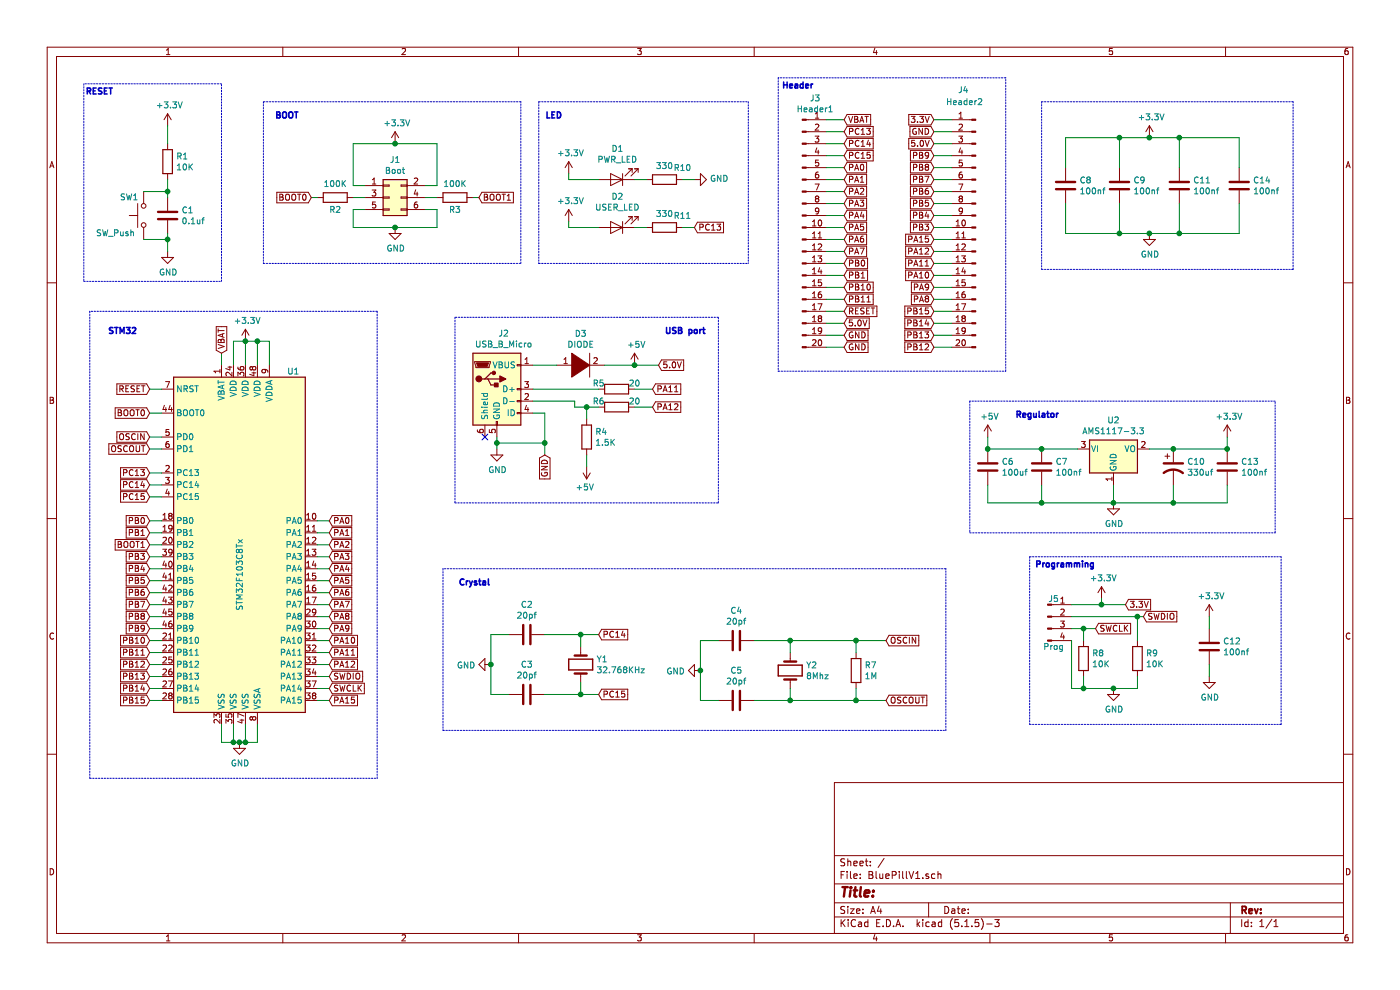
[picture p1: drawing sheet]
EESchema Schematic File Version 4
EELAYER 30 0
EELAYER END
$Descr A4 11693 8268
encoding utf-8
Sheet 1 1
Title ""
Date ""
Rev ""
Comp ""
Comment1 ""
Comment2 ""
Comment3 ""
Comment4 ""
$EndDescr
$Comp
L Switch:SW_Push SW1
U 1 1
P 1200 1800
F 0 "SW1" V 1350 2000 50  0000 R CNN
F 1 "SW_Push" V 1050 2200 50  0000 R CNN
F 2 "SPST:TE_3-1825910-1" H 1200 2000 50  0001 C CNN
F 3 "~" H 1200 2000 50  0001 C CNN
	1    1200 1800
	0    -1   -1   0   
$EndComp
$Comp
L Device:R R1
U 1 1
P 1400 1350
F 0 "R1" H 1470 1396 50  0000 L CNN
F 1 "10K" H 1470 1305 50  0000 L CNN
F 2 "Resistor_SMD:R_0805_2012Metric_Pad1.15x1.40mm_HandSolder" V 1330 1350 50  0001 C CNN
F 3 "~" H 1400 1350 50  0001 C CNN
	1    1400 1350
	1    0    0    -1  
$EndComp
$Comp
L Device:C C1
U 1 1
P 1400 1800
F 0 "C1" H 1515 1846 50  0000 L CNN
F 1 "0.1uf" H 1515 1755 50  0000 L CNN
F 2 "Capacitor_SMD:C_0805_2012Metric_Pad1.15x1.40mm_HandSolder" H 1438 1650 50  0001 C CNN
F 3 "~" H 1400 1800 50  0001 C CNN
	1    1400 1800
	1    0    0    -1  
$EndComp
$Comp
L power:+3.3V #PWR0101
U 1 1
P 1400 1050
F 0 "#PWR0101" H 1400 900 50  0001 C CNN
F 1 "+3.3V" H 1415 1223 50  0000 C CNN
F 2 "" H 1400 1050 50  0001 C CNN
F 3 "" H 1400 1050 50  0001 C CNN
	1    1400 1050
	1    0    0    -1  
$EndComp
$Comp
L power:GND #PWR0102
U 1 1
P 1400 2100
F 0 "#PWR0102" H 1400 1850 50  0001 C CNN
F 1 "GND" H 1405 1927 50  0000 C CNN
F 2 "" H 1400 2100 50  0001 C CNN
F 3 "" H 1400 2100 50  0001 C CNN
	1    1400 2100
	1    0    0    -1  
$EndComp
Wire Wire Line
	1400 1050 1400 1200
Wire Wire Line
	1400 1500 1400 1600
Wire Wire Line
	1400 1950 1400 2000
Wire Wire Line
	1200 1600 1400 1600
Connection ~ 1400 1600
Wire Wire Line
	1400 1600 1400 1650
Wire Wire Line
	1200 2000 1400 2000
Connection ~ 1400 2000
Wire Wire Line
	1400 2000 1400 2100
$Comp
L Connector_Generic:Conn_02x03_Odd_Even J1
U 1 1
P 3250 1650
F 0 "J1" H 3300 1967 50  0000 C CNN
F 1 "Boot" H 3300 1876 50  0000 C CNN
F 2 "Connector_PinHeader_2.54mm:PinHeader_2x03_P2.54mm_Vertical" H 3250 1650 50  0001 C CNN
F 3 "~" H 3250 1650 50  0001 C CNN
	1    3250 1650
	1    0    0    -1  
$EndComp
$Comp
L Device:R R3
U 1 1
P 3800 1650
F 0 "R3" V 3900 1650 50  0000 C CNN
F 1 "100K" V 3684 1650 50  0000 C CNN
F 2 "Resistor_SMD:R_0805_2012Metric_Pad1.15x1.40mm_HandSolder" V 3730 1650 50  0001 C CNN
F 3 "~" H 3800 1650 50  0001 C CNN
	1    3800 1650
	0    1    1    0   
$EndComp
$Comp
L Device:R R2
U 1 1
P 2800 1650
F 0 "R2" V 2900 1650 50  0000 C CNN
F 1 "100K" V 2684 1650 50  0000 C CNN
F 2 "Resistor_SMD:R_0805_2012Metric_Pad1.15x1.40mm_HandSolder" V 2730 1650 50  0001 C CNN
F 3 "~" H 2800 1650 50  0001 C CNN
	1    2800 1650
	0    1    1    0   
$EndComp
$Comp
L power:+3.3V #PWR0103
U 1 1
P 3300 1200
F 0 "#PWR0103" H 3300 1050 50  0001 C CNN
F 1 "+3.3V" H 3315 1373 50  0000 C CNN
F 2 "" H 3300 1200 50  0001 C CNN
F 3 "" H 3300 1200 50  0001 C CNN
	1    3300 1200
	1    0    0    -1  
$EndComp
Wire Wire Line
	3050 1550 2950 1550
Wire Wire Line
	2950 1550 2950 1200
Wire Wire Line
	2950 1200 3300 1200
Wire Wire Line
	3550 1550 3650 1550
Wire Wire Line
	3650 1550 3650 1200
Wire Wire Line
	3650 1200 3300 1200
Connection ~ 3300 1200
Wire Wire Line
	2950 1650 3050 1650
Wire Wire Line
	3550 1650 3650 1650
Wire Wire Line
	3950 1650 4000 1650
Wire Wire Line
	2650 1650 2600 1650
Text GLabel 4000 1650 2    50   Input ~ 0
BOOT1
Text GLabel 2600 1650 0    50   Input ~ 0
BOOT0
$Comp
L power:GND #PWR0104
U 1 1
P 3300 1900
F 0 "#PWR0104" H 3300 1650 50  0001 C CNN
F 1 "GND" H 3305 1727 50  0000 C CNN
F 2 "" H 3300 1900 50  0001 C CNN
F 3 "" H 3300 1900 50  0001 C CNN
	1    3300 1900
	1    0    0    -1  
$EndComp
Wire Wire Line
	3050 1750 2950 1750
Wire Wire Line
	2950 1750 2950 1900
Wire Wire Line
	2950 1900 3300 1900
Wire Wire Line
	3550 1750 3650 1750
Wire Wire Line
	3650 1750 3650 1900
Wire Wire Line
	3650 1900 3300 1900
Connection ~ 3300 1900
$Comp
L Device:LED D1
U 1 1
P 5150 1500
F 0 "D1" H 5143 1245 50  0000 C CNN
F 1 "PWR_LED" H 5143 1336 50  0000 C CNN
F 2 "LED_SMD:LED_0805_2012Metric_Pad1.15x1.40mm_HandSolder" H 5150 1500 50  0001 C CNN
F 3 "~" H 5150 1500 50  0001 C CNN
	1    5150 1500
	-1   0    0    1   
$EndComp
$Comp
L power:+3.3V #PWR0105
U 1 1
P 4750 1450
F 0 "#PWR0105" H 4750 1300 50  0001 C CNN
F 1 "+3.3V" H 4765 1623 50  0000 C CNN
F 2 "" H 4750 1450 50  0001 C CNN
F 3 "" H 4750 1450 50  0001 C CNN
	1    4750 1450
	1    0    0    -1  
$EndComp
$Comp
L Device:LED D2
U 1 1
P 5150 1900
F 0 "D2" H 5143 1645 50  0000 C CNN
F 1 "USER_LED" H 5143 1736 50  0000 C CNN
F 2 "LED_SMD:LED_0805_2012Metric_Pad1.15x1.40mm_HandSolder" H 5150 1900 50  0001 C CNN
F 3 "~" H 5150 1900 50  0001 C CNN
	1    5150 1900
	-1   0    0    1   
$EndComp
$Comp
L power:GND #PWR0106
U 1 1
P 5800 1500
F 0 "#PWR0106" H 5800 1250 50  0001 C CNN
F 1 "GND" V 5805 1372 50  0000 R CNN
F 2 "" H 5800 1500 50  0001 C CNN
F 3 "" H 5800 1500 50  0001 C CNN
	1    5800 1500
	0    -1   -1   0   
$EndComp
Wire Wire Line
	4750 1450 4750 1500
Wire Wire Line
	4750 1500 5000 1500
$Comp
L power:+3.3V #PWR0107
U 1 1
P 4750 1850
F 0 "#PWR0107" H 4750 1700 50  0001 C CNN
F 1 "+3.3V" H 4765 2023 50  0000 C CNN
F 2 "" H 4750 1850 50  0001 C CNN
F 3 "" H 4750 1850 50  0001 C CNN
	1    4750 1850
	1    0    0    -1  
$EndComp
Wire Wire Line
	5000 1900 4750 1900
Wire Wire Line
	4750 1900 4750 1850
Text GLabel 5800 1900 2    50   Input ~ 0
PC13
$Comp
L MCU_ST_STM32F1:STM32F103C8Tx U1
U 1 1
P 2050 4550
F 0 "U1" H 2450 6000 50  0000 C CNN
F 1 "STM32F103C8Tx" V 2000 4300 50  0000 C CNN
F 2 "Package_QFP:LQFP-48_7x7mm_P0.5mm" H 1450 3150 50  0001 R CNN
F 3 "http://www.st.com/st-web-ui/static/active/en/resource/technical/document/datasheet/CD00161566.pdf" H 2050 4550 50  0001 C CNN
	1    2050 4550
	1    0    0    -1  
$EndComp
Wire Wire Line
	2650 4350 2750 4350
Wire Wire Line
	2650 4450 2750 4450
Wire Wire Line
	2650 4550 2750 4550
Wire Wire Line
	2650 4650 2750 4650
Wire Wire Line
	2650 4750 2750 4750
Wire Wire Line
	2650 4850 2750 4850
Wire Wire Line
	2650 4950 2750 4950
Wire Wire Line
	2650 5050 2750 5050
Wire Wire Line
	2650 5150 2750 5150
Wire Wire Line
	2650 5250 2750 5250
Wire Wire Line
	2650 5350 2750 5350
Wire Wire Line
	2650 5450 2750 5450
Wire Wire Line
	2650 5550 2750 5550
Wire Wire Line
	2650 5850 2750 5850
Wire Wire Line
	2650 5650 2750 5650
Wire Wire Line
	2650 5750 2750 5750
Text GLabel 2750 5650 2    50   Input ~ 0
SWDIO
Text GLabel 2750 5750 2    50   Input ~ 0
SWCLK
Text GLabel 2750 4350 2    50   Input ~ 0
PA0
Text GLabel 2750 4450 2    50   Input ~ 0
PA1
Text GLabel 2750 4550 2    50   Input ~ 0
PA2
Text GLabel 2750 4650 2    50   Input ~ 0
PA3
Text GLabel 2750 4750 2    50   Input ~ 0
PA4
Text GLabel 2750 4850 2    50   Input ~ 0
PA5
Text GLabel 2750 4950 2    50   Input ~ 0
PA6
Text GLabel 2750 5050 2    50   Input ~ 0
PA7
Text GLabel 2750 5150 2    50   Input ~ 0
PA8
Text GLabel 2750 5250 2    50   Input ~ 0
PA9
Text GLabel 2750 5350 2    50   Input ~ 0
PA10
Text GLabel 2750 5450 2    50   Input ~ 0
PA11
Text GLabel 2750 5550 2    50   Input ~ 0
PA12
Text GLabel 2750 5850 2    50   Input ~ 0
PA15
Wire Wire Line
	1350 3950 1250 3950
Wire Wire Line
	1350 4050 1250 4050
Wire Wire Line
	1350 4150 1250 4150
Wire Wire Line
	1350 4350 1250 4350
Wire Wire Line
	1350 4450 1250 4450
Wire Wire Line
	1350 4550 1250 4550
Wire Wire Line
	1350 4650 1250 4650
Wire Wire Line
	1350 4750 1250 4750
Wire Wire Line
	1350 4850 1250 4850
Wire Wire Line
	1350 4950 1250 4950
Wire Wire Line
	1350 5050 1250 5050
Wire Wire Line
	1350 5150 1250 5150
Wire Wire Line
	1350 5250 1250 5250
Wire Wire Line
	1350 5350 1250 5350
Wire Wire Line
	1350 5450 1250 5450
Wire Wire Line
	1350 5550 1250 5550
Wire Wire Line
	1350 5650 1250 5650
Wire Wire Line
	1350 5750 1250 5750
Wire Wire Line
	1350 5850 1250 5850
Text GLabel 1250 3950 0    50   Input ~ 0
PC13
Text GLabel 1250 4050 0    50   Input ~ 0
PC14
Text GLabel 1250 4150 0    50   Input ~ 0
PC15
Text GLabel 1250 4350 0    50   Input ~ 0
PB0
Text GLabel 1250 4450 0    50   Input ~ 0
PB1
Text GLabel 1250 4550 0    50   Input ~ 0
BOOT1
Text GLabel 1250 4650 0    50   Input ~ 0
PB3
Text GLabel 1250 4750 0    50   Input ~ 0
PB4
Text GLabel 1250 4850 0    50   Input ~ 0
PB5
Text GLabel 1250 4950 0    50   Input ~ 0
PB6
Text GLabel 1250 5050 0    50   Input ~ 0
PB7
Text GLabel 1250 5150 0    50   Input ~ 0
PB8
Text GLabel 1250 5250 0    50   Input ~ 0
PB9
Text GLabel 1250 5350 0    50   Input ~ 0
PB10
Text GLabel 1250 5450 0    50   Input ~ 0
PB11
Text GLabel 1250 5550 0    50   Input ~ 0
PB12
Text GLabel 1250 5650 0    50   Input ~ 0
PB13
Text GLabel 1250 5750 0    50   Input ~ 0
PB14
Text GLabel 1250 5850 0    50   Input ~ 0
PB15
Wire Wire Line
	1350 3650 1250 3650
Wire Wire Line
	1350 3750 1250 3750
Text GLabel 1250 3650 0    50   Input ~ 0
OSCIN
Wire Wire Line
	1350 3250 1250 3250
Text GLabel 1250 3250 0    50   Input ~ 0
RESET
Wire Wire Line
	1350 3450 1250 3450
Text GLabel 1250 3450 0    50   Input ~ 0
BOOT0
$Comp
L power:+3.3V #PWR02
U 1 1
P 2050 2850
F 0 "#PWR02" H 2050 2700 50  0001 C CNN
F 1 "+3.3V" H 2065 3023 50  0000 C CNN
F 2 "" H 2050 2850 50  0001 C CNN
F 3 "" H 2050 2850 50  0001 C CNN
	1    2050 2850
	1    0    0    -1  
$EndComp
Wire Wire Line
	2050 2850 2150 2850
Wire Wire Line
	2250 2850 2250 3050
Wire Wire Line
	1950 3050 1950 2850
Wire Wire Line
	1950 2850 2050 2850
Connection ~ 2050 2850
Wire Wire Line
	2050 3050 2050 2850
Wire Wire Line
	2150 3050 2150 2850
Connection ~ 2150 2850
Wire Wire Line
	2150 2850 2250 2850
Wire Wire Line
	1850 3050 1850 2950
Text GLabel 1850 2950 1    50   Input ~ 0
VBAT
$Comp
L power:GND #PWR01
U 1 1
P 2000 6200
F 0 "#PWR01" H 2000 5950 50  0001 C CNN
F 1 "GND" H 2005 6027 50  0000 C CNN
F 2 "" H 2000 6200 50  0001 C CNN
F 3 "" H 2000 6200 50  0001 C CNN
	1    2000 6200
	1    0    0    -1  
$EndComp
Wire Wire Line
	1850 6050 1850 6200
Wire Wire Line
	1850 6200 1950 6200
Wire Wire Line
	2150 6050 2150 6200
Wire Wire Line
	2150 6200 2050 6200
Connection ~ 2000 6200
Wire Wire Line
	1950 6050 1950 6200
Connection ~ 1950 6200
Wire Wire Line
	1950 6200 2000 6200
Wire Wire Line
	2050 6050 2050 6200
Connection ~ 2050 6200
Wire Wire Line
	2050 6200 2000 6200
$Comp
L Device:Crystal Y2
U 1 1
P 6600 5600
F 0 "Y2" V 6554 5731 50  0000 L CNN
F 1 "8Mhz" V 6645 5731 50  0000 L CNN
F 2 "12Mhz:XTAL_ECS-120-20-46X" H 6600 5600 50  0001 C CNN
F 3 "~" H 6600 5600 50  0001 C CNN
	1    6600 5600
	0    1    1    0   
$EndComp
$Comp
L Device:C C4
U 1 1
P 6150 5350
F 0 "C4" V 5898 5350 50  0000 C CNN
F 1 "20pf" V 5989 5350 50  0000 C CNN
F 2 "Capacitor_SMD:C_0805_2012Metric_Pad1.15x1.40mm_HandSolder" H 6188 5200 50  0001 C CNN
F 3 "~" H 6150 5350 50  0001 C CNN
	1    6150 5350
	0    1    1    0   
$EndComp
$Comp
L Device:C C5
U 1 1
P 6150 5850
F 0 "C5" V 5898 5850 50  0000 C CNN
F 1 "20pf" V 5989 5850 50  0000 C CNN
F 2 "Capacitor_SMD:C_0805_2012Metric_Pad1.15x1.40mm_HandSolder" H 6188 5700 50  0001 C CNN
F 3 "~" H 6150 5850 50  0001 C CNN
	1    6150 5850
	0    1    1    0   
$EndComp
$Comp
L Device:R R7
U 1 1
P 7150 5600
F 0 "R7" H 7220 5646 50  0000 L CNN
F 1 "1M" H 7220 5555 50  0000 L CNN
F 2 "Resistor_SMD:R_0805_2012Metric_Pad1.15x1.40mm_HandSolder" V 7080 5600 50  0001 C CNN
F 3 "~" H 7150 5600 50  0001 C CNN
	1    7150 5600
	1    0    0    -1  
$EndComp
$Comp
L power:GND #PWR07
U 1 1
P 5850 5600
F 0 "#PWR07" H 5850 5350 50  0001 C CNN
F 1 "GND" V 5855 5472 50  0000 R CNN
F 2 "" H 5850 5600 50  0001 C CNN
F 3 "" H 5850 5600 50  0001 C CNN
	1    5850 5600
	0    1    1    0   
$EndComp
Wire Wire Line
	6000 5350 5850 5350
Wire Wire Line
	5850 5350 5850 5600
Wire Wire Line
	5850 5600 5850 5850
Wire Wire Line
	5850 5850 6000 5850
Connection ~ 5850 5600
Wire Wire Line
	6600 5750 6600 5850
Wire Wire Line
	6600 5850 6300 5850
Wire Wire Line
	6300 5350 6600 5350
Wire Wire Line
	6600 5350 6600 5450
Wire Wire Line
	6600 5850 7150 5850
Wire Wire Line
	7150 5850 7150 5750
Connection ~ 6600 5850
Wire Wire Line
	6600 5350 7150 5350
Wire Wire Line
	7150 5350 7150 5450
Connection ~ 6600 5350
Wire Wire Line
	7150 5350 7400 5350
Connection ~ 7150 5350
Wire Wire Line
	7150 5850 7400 5850
Connection ~ 7150 5850
Text GLabel 7400 5350 2    50   Input ~ 0
OSCIN
Text GLabel 7400 5850 2    50   Input ~ 0
OSCOUT
$Comp
L Device:Crystal Y1
U 1 1
P 4850 5550
F 0 "Y1" V 4804 5681 50  0000 L CNN
F 1 "32.768KHz" V 4895 5681 50  0000 L CNN
F 2 "Crystal:Crystal_AT310_D3.0mm_L10.0mm_Horizontal" H 4850 5550 50  0001 C CNN
F 3 "~" H 4850 5550 50  0001 C CNN
	1    4850 5550
	0    1    1    0   
$EndComp
$Comp
L Device:C C2
U 1 1
P 4400 5300
F 0 "C2" V 4148 5300 50  0000 C CNN
F 1 "20pf" V 4239 5300 50  0000 C CNN
F 2 "Capacitor_SMD:C_0805_2012Metric_Pad1.15x1.40mm_HandSolder" H 4438 5150 50  0001 C CNN
F 3 "~" H 4400 5300 50  0001 C CNN
	1    4400 5300
	0    1    1    0   
$EndComp
$Comp
L Device:C C3
U 1 1
P 4400 5800
F 0 "C3" V 4148 5800 50  0000 C CNN
F 1 "20pf" V 4239 5800 50  0000 C CNN
F 2 "Capacitor_SMD:C_0805_2012Metric_Pad1.15x1.40mm_HandSolder" H 4438 5650 50  0001 C CNN
F 3 "~" H 4400 5800 50  0001 C CNN
	1    4400 5800
	0    1    1    0   
$EndComp
$Comp
L power:GND #PWR03
U 1 1
P 4100 5550
F 0 "#PWR03" H 4100 5300 50  0001 C CNN
F 1 "GND" V 4105 5422 50  0000 R CNN
F 2 "" H 4100 5550 50  0001 C CNN
F 3 "" H 4100 5550 50  0001 C CNN
	1    4100 5550
	0    1    1    0   
$EndComp
Wire Wire Line
	4250 5300 4100 5300
Wire Wire Line
	4100 5300 4100 5550
Wire Wire Line
	4100 5550 4100 5800
Wire Wire Line
	4100 5800 4250 5800
Connection ~ 4100 5550
Wire Wire Line
	4850 5700 4850 5800
Wire Wire Line
	4850 5800 4550 5800
Wire Wire Line
	4550 5300 4850 5300
Wire Wire Line
	4850 5300 4850 5400
Text GLabel 5000 5300 2    50   Input ~ 0
PC14
Text GLabel 5000 5800 2    50   Input ~ 0
PC15
Wire Wire Line
	4850 5800 5000 5800
Connection ~ 4850 5800
Wire Wire Line
	4850 5300 5000 5300
Connection ~ 4850 5300
$Comp
L Connector:USB_B_Micro J2
U 1 1
P 4150 3250
F 0 "J2" H 4207 3717 50  0000 C CNN
F 1 "USB_B_Micro" H 4207 3626 50  0000 C CNN
F 2 "Connector_USB:USB_Micro-B_Wuerth_629105150521" H 4300 3200 50  0001 C CNN
F 3 "~" H 4300 3200 50  0001 C CNN
	1    4150 3250
	1    0    0    -1  
$EndComp
$Comp
L pspice:DIODE D3
U 1 1
P 4850 3050
F 0 "D3" H 4850 3315 50  0000 C CNN
F 1 "DIODE" H 4850 3224 50  0000 C CNN
F 2 "LED_SMD:LED_0805_2012Metric_Pad1.15x1.40mm_HandSolder" H 4850 3050 50  0001 C CNN
F 3 "~" H 4850 3050 50  0001 C CNN
	1    4850 3050
	1    0    0    -1  
$EndComp
$Comp
L Device:R R6
U 1 1
P 5150 3400
F 0 "R6" V 5100 3250 50  0000 C CNN
F 1 "20" V 5100 3550 50  0000 C CNN
F 2 "Resistor_SMD:R_0805_2012Metric_Pad1.15x1.40mm_HandSolder" V 5080 3400 50  0001 C CNN
F 3 "~" H 5150 3400 50  0001 C CNN
	1    5150 3400
	0    1    1    0   
$EndComp
$Comp
L Device:R R4
U 1 1
P 4900 3650
F 0 "R4" H 4970 3696 50  0000 L CNN
F 1 "1.5K" H 4970 3605 50  0000 L CNN
F 2 "Resistor_SMD:R_0805_2012Metric_Pad1.15x1.40mm_HandSolder" V 4830 3650 50  0001 C CNN
F 3 "~" H 4900 3650 50  0001 C CNN
	1    4900 3650
	1    0    0    -1  
$EndComp
Wire Wire Line
	4450 3050 4650 3050
Wire Wire Line
	5050 3050 5300 3050
$Comp
L power:+5V #PWR06
U 1 1
P 5300 3050
F 0 "#PWR06" H 5300 2900 50  0001 C CNN
F 1 "+5V" H 5315 3223 50  0000 C CNN
F 2 "" H 5300 3050 50  0001 C CNN
F 3 "" H 5300 3050 50  0001 C CNN
	1    5300 3050
	1    0    0    -1  
$EndComp
$Comp
L Device:R R5
U 1 1
P 5150 3250
F 0 "R5" V 5100 3100 50  0000 C CNN
F 1 "20" V 5100 3400 50  0000 C CNN
F 2 "Resistor_SMD:R_0805_2012Metric_Pad1.15x1.40mm_HandSolder" V 5080 3250 50  0001 C CNN
F 3 "~" H 5150 3250 50  0001 C CNN
	1    5150 3250
	0    1    1    0   
$EndComp
Wire Wire Line
	4450 3250 5000 3250
Wire Wire Line
	4450 3350 4800 3350
Wire Wire Line
	4800 3350 4800 3400
Wire Wire Line
	4800 3400 4900 3400
NoConn ~ 4050 3650
$Comp
L power:GND #PWR04
U 1 1
P 4150 3750
F 0 "#PWR04" H 4150 3500 50  0001 C CNN
F 1 "GND" H 4155 3577 50  0000 C CNN
F 2 "" H 4150 3750 50  0001 C CNN
F 3 "" H 4150 3750 50  0001 C CNN
	1    4150 3750
	1    0    0    -1  
$EndComp
Wire Wire Line
	4150 3750 4150 3700
Wire Wire Line
	5300 3250 5450 3250
Wire Wire Line
	5300 3400 5450 3400
Text GLabel 5450 3250 2    50   Input ~ 0
PA11
Text GLabel 5450 3400 2    50   Input ~ 0
PA12
$Comp
L power:+5V #PWR05
U 1 1
P 4900 3900
F 0 "#PWR05" H 4900 3750 50  0001 C CNN
F 1 "+5V" H 4915 4073 50  0000 C CNN
F 2 "" H 4900 3900 50  0001 C CNN
F 3 "" H 4900 3900 50  0001 C CNN
	1    4900 3900
	-1   0    0    1   
$EndComp
Wire Wire Line
	4900 3900 4900 3800
Wire Wire Line
	4900 3500 4900 3400
Connection ~ 4900 3400
Wire Wire Line
	4900 3400 5000 3400
Wire Wire Line
	4150 3700 4550 3700
Wire Wire Line
	4550 3700 4550 3450
Wire Wire Line
	4550 3450 4450 3450
Connection ~ 4150 3700
Wire Wire Line
	4150 3700 4150 3650
$Comp
L Connector:Conn_01x04_Male J5
U 1 1
P 8750 5150
F 0 "J5" H 8800 5300 50  0000 C CNN
F 1 "Prog" H 8800 4900 50  0000 C CNN
F 2 "Connector_PinHeader_2.54mm:PinHeader_1x04_P2.54mm_Vertical" H 8750 5150 50  0001 C CNN
F 3 "~" H 8750 5150 50  0001 C CNN
	1    8750 5150
	1    0    0    -1  
$EndComp
Wire Wire Line
	8950 5050 9200 5050
Wire Wire Line
	9200 5050 9200 5000
Wire Wire Line
	8950 5150 9500 5150
Text GLabel 9550 5150 2    50   Input ~ 0
SWDIO
Wire Wire Line
	8950 5250 9050 5250
Text GLabel 9150 5250 2    50   Input ~ 0
SWCLK
$Comp
L Device:R R8
U 1 1
P 9050 5500
F 0 "R8" H 9120 5546 50  0000 L CNN
F 1 "10K" H 9120 5455 50  0000 L CNN
F 2 "Resistor_SMD:R_0805_2012Metric_Pad1.15x1.40mm_HandSolder" V 8980 5500 50  0001 C CNN
F 3 "~" H 9050 5500 50  0001 C CNN
	1    9050 5500
	1    0    0    -1  
$EndComp
$Comp
L Device:R R9
U 1 1
P 9500 5500
F 0 "R9" H 9570 5546 50  0000 L CNN
F 1 "10K" H 9570 5455 50  0000 L CNN
F 2 "Resistor_SMD:R_0805_2012Metric_Pad1.15x1.40mm_HandSolder" V 9430 5500 50  0001 C CNN
F 3 "~" H 9500 5500 50  0001 C CNN
	1    9500 5500
	1    0    0    -1  
$EndComp
Wire Wire Line
	9050 5350 9050 5250
Connection ~ 9050 5250
Wire Wire Line
	9050 5250 9150 5250
Wire Wire Line
	9500 5350 9500 5150
Connection ~ 9500 5150
Wire Wire Line
	9500 5150 9550 5150
$Comp
L power:GND #PWR011
U 1 1
P 9300 5750
F 0 "#PWR011" H 9300 5500 50  0001 C CNN
F 1 "GND" H 9305 5577 50  0000 C CNN
F 2 "" H 9300 5750 50  0001 C CNN
F 3 "" H 9300 5750 50  0001 C CNN
	1    9300 5750
	1    0    0    -1  
$EndComp
Wire Wire Line
	8950 5350 8950 5750
Wire Wire Line
	8950 5750 9050 5750
Wire Wire Line
	9050 5650 9050 5750
Connection ~ 9050 5750
Wire Wire Line
	9050 5750 9300 5750
Wire Wire Line
	9300 5750 9500 5750
Wire Wire Line
	9500 5750 9500 5650
Connection ~ 9300 5750
$Comp
L power:+3.3V #PWR09
U 1 1
P 9200 5000
F 0 "#PWR09" H 9200 4850 50  0001 C CNN
F 1 "+3.3V" H 9215 5173 50  0000 C CNN
F 2 "" H 9200 5000 50  0001 C CNN
F 3 "" H 9200 5000 50  0001 C CNN
	1    9200 5000
	1    0    0    -1  
$EndComp
$Comp
L power:+3.3V #PWR014
U 1 1
P 10100 5150
F 0 "#PWR014" H 10100 5000 50  0001 C CNN
F 1 "+3.3V" H 10115 5323 50  0000 C CNN
F 2 "" H 10100 5150 50  0001 C CNN
F 3 "" H 10100 5150 50  0001 C CNN
	1    10100 5150
	1    0    0    -1  
$EndComp
$Comp
L Device:C C12
U 1 1
P 10100 5400
F 0 "C12" H 10215 5446 50  0000 L CNN
F 1 "100nf" H 10215 5355 50  0000 L CNN
F 2 "Capacitor_SMD:C_0805_2012Metric_Pad1.15x1.40mm_HandSolder" H 10138 5250 50  0001 C CNN
F 3 "~" H 10100 5400 50  0001 C CNN
	1    10100 5400
	1    0    0    -1  
$EndComp
$Comp
L power:GND #PWR015
U 1 1
P 10100 5650
F 0 "#PWR015" H 10100 5400 50  0001 C CNN
F 1 "GND" H 10105 5477 50  0000 C CNN
F 2 "" H 10100 5650 50  0001 C CNN
F 3 "" H 10100 5650 50  0001 C CNN
	1    10100 5650
	1    0    0    -1  
$EndComp
Wire Wire Line
	10100 5150 10100 5250
Wire Wire Line
	10100 5550 10100 5650
$Comp
L Regulator_Linear:AMS1117-3.3 U2
U 1 1
P 9300 3750
F 0 "U2" H 9300 3992 50  0000 C CNN
F 1 "AMS1117-3.3" H 9300 3901 50  0000 C CNN
F 2 "Package_TO_SOT_SMD:SOT-223-3_TabPin2" H 9300 3950 50  0001 C CNN
F 3 "http://www.advanced-monolithic.com/pdf/ds1117.pdf" H 9400 3500 50  0001 C CNN
	1    9300 3750
	1    0    0    -1  
$EndComp
$Comp
L Device:C C7
U 1 1
P 8700 3900
F 0 "C7" H 8815 3946 50  0000 L CNN
F 1 "100nf" H 8815 3855 50  0000 L CNN
F 2 "Capacitor_SMD:C_0805_2012Metric_Pad1.15x1.40mm_HandSolder" H 8738 3750 50  0001 C CNN
F 3 "~" H 8700 3900 50  0001 C CNN
	1    8700 3900
	1    0    0    -1  
$EndComp
$Comp
L Device:C C6
U 1 1
P 8250 3900
F 0 "C6" H 8365 3946 50  0000 L CNN
F 1 "100uf" H 8365 3855 50  0000 L CNN
F 2 "Capacitor_SMD:C_0805_2012Metric_Pad1.15x1.40mm_HandSolder" H 8288 3750 50  0001 C CNN
F 3 "~" H 8250 3900 50  0001 C CNN
	1    8250 3900
	1    0    0    -1  
$EndComp
$Comp
L Device:CP1 C10
U 1 1
P 9800 3900
F 0 "C10" H 9915 3946 50  0000 L CNN
F 1 "330uf" H 9915 3855 50  0000 L CNN
F 2 "Capacitor_SMD:CP_Elec_4x5.4" H 9800 3900 50  0001 C CNN
F 3 "~" H 9800 3900 50  0001 C CNN
	1    9800 3900
	1    0    0    -1  
$EndComp
$Comp
L Device:C C13
U 1 1
P 10250 3900
F 0 "C13" H 10365 3946 50  0000 L CNN
F 1 "100nf" H 10365 3855 50  0000 L CNN
F 2 "Capacitor_SMD:C_0805_2012Metric_Pad1.15x1.40mm_HandSolder" H 10288 3750 50  0001 C CNN
F 3 "~" H 10250 3900 50  0001 C CNN
	1    10250 3900
	1    0    0    -1  
$EndComp
Wire Wire Line
	9600 3750 9800 3750
Wire Wire Line
	9800 3750 10250 3750
Connection ~ 9800 3750
$Comp
L power:GND #PWR010
U 1 1
P 9300 4200
F 0 "#PWR010" H 9300 3950 50  0001 C CNN
F 1 "GND" H 9305 4027 50  0000 C CNN
F 2 "" H 9300 4200 50  0001 C CNN
F 3 "" H 9300 4200 50  0001 C CNN
	1    9300 4200
	1    0    0    -1  
$EndComp
Wire Wire Line
	8250 4050 8250 4200
Wire Wire Line
	8250 4200 8700 4200
Wire Wire Line
	10250 4050 10250 4200
Wire Wire Line
	10250 4200 9800 4200
Connection ~ 9300 4200
Wire Wire Line
	8700 4050 8700 4200
Connection ~ 8700 4200
Wire Wire Line
	8700 4200 9300 4200
Wire Wire Line
	9300 4050 9300 4200
Wire Wire Line
	9800 4050 9800 4200
Connection ~ 9800 4200
Wire Wire Line
	9800 4200 9300 4200
Wire Wire Line
	8250 3750 8700 3750
Wire Wire Line
	8700 3750 9000 3750
Connection ~ 8700 3750
Wire Wire Line
	8250 3750 8250 3650
Connection ~ 8250 3750
Wire Wire Line
	10250 3750 10250 3650
Connection ~ 10250 3750
$Comp
L power:+5V #PWR08
U 1 1
P 8250 3650
F 0 "#PWR08" H 8250 3500 50  0001 C CNN
F 1 "+5V" H 8265 3823 50  0000 C CNN
F 2 "" H 8250 3650 50  0001 C CNN
F 3 "" H 8250 3650 50  0001 C CNN
	1    8250 3650
	1    0    0    -1  
$EndComp
$Comp
L power:+3.3V #PWR016
U 1 1
P 10250 3650
F 0 "#PWR016" H 10250 3500 50  0001 C CNN
F 1 "+3.3V" H 10265 3823 50  0000 C CNN
F 2 "" H 10250 3650 50  0001 C CNN
F 3 "" H 10250 3650 50  0001 C CNN
	1    10250 3650
	1    0    0    -1  
$EndComp
$Comp
L Connector:Conn_01x20_Male J3
U 1 1
P 6700 1900
F 0 "J3" H 6808 2981 50  0000 C CNN
F 1 "Header1" H 6808 2890 50  0000 C CNN
F 2 "Connector_PinHeader_2.54mm:PinHeader_1x20_P2.54mm_Vertical" H 6700 1900 50  0001 C CNN
F 3 "~" H 6700 1900 50  0001 C CNN
	1    6700 1900
	1    0    0    -1  
$EndComp
$Comp
L Connector:Conn_01x20_Male J4
U 1 1
P 8150 1900
F 0 "J4" H 8300 3050 50  0000 R CNN
F 1 "Header2" H 8400 2950 50  0000 R CNN
F 2 "Connector_PinHeader_2.54mm:PinHeader_1x20_P2.54mm_Vertical" H 8150 1900 50  0001 C CNN
F 3 "~" H 8150 1900 50  0001 C CNN
	1    8150 1900
	-1   0    0    -1  
$EndComp
Wire Wire Line
	6900 1000 7050 1000
Wire Wire Line
	6900 1100 7050 1100
Wire Wire Line
	6900 1200 7050 1200
Wire Wire Line
	6900 1300 7050 1300
Wire Wire Line
	6900 1400 7050 1400
Wire Wire Line
	6900 1500 7050 1500
Wire Wire Line
	6900 1600 7050 1600
Wire Wire Line
	6900 1700 7050 1700
Wire Wire Line
	6900 1800 7050 1800
Wire Wire Line
	6900 1900 7050 1900
Wire Wire Line
	6900 2000 7050 2000
Wire Wire Line
	6900 2100 7050 2100
Wire Wire Line
	6900 2200 7050 2200
Wire Wire Line
	6900 2300 7050 2300
Wire Wire Line
	6900 2400 7050 2400
Wire Wire Line
	6900 2500 7050 2500
Wire Wire Line
	6900 2600 7050 2600
Wire Wire Line
	6900 2700 7050 2700
Wire Wire Line
	6900 2800 7050 2800
Wire Wire Line
	6900 2900 7050 2900
Text GLabel 7050 1000 2    50   Input ~ 0
VBAT
Text GLabel 7050 1100 2    50   Input ~ 0
PC13
Text GLabel 7050 1200 2    50   Input ~ 0
PC14
Text GLabel 7050 1300 2    50   Input ~ 0
PC15
Text GLabel 7050 1400 2    50   Input ~ 0
PA0
Text GLabel 7050 1500 2    50   Input ~ 0
PA1
Text GLabel 7050 1600 2    50   Input ~ 0
PA2
Text GLabel 7050 1700 2    50   Input ~ 0
PA3
Text GLabel 7050 1800 2    50   Input ~ 0
PA4
Text GLabel 7050 1900 2    50   Input ~ 0
PA5
Text GLabel 7050 2000 2    50   Input ~ 0
PA6
Text GLabel 7050 2100 2    50   Input ~ 0
PA7
Text GLabel 7050 2200 2    50   Input ~ 0
PB0
Text GLabel 7050 2300 2    50   Input ~ 0
PB1
Text GLabel 7050 2400 2    50   Input ~ 0
PB10
Text GLabel 7050 2500 2    50   Input ~ 0
PB11
Text GLabel 7050 2600 2    50   Input ~ 0
RESET
Text GLabel 7050 2700 2    50   Input ~ 0
5.0V
Text GLabel 7050 2800 2    50   Input ~ 0
GND
Text GLabel 7050 2900 2    50   Input ~ 0
GND
Wire Wire Line
	5300 3050 5500 3050
Connection ~ 5300 3050
Text GLabel 5500 3050 2    50   Input ~ 0
5.0V
Wire Wire Line
	4550 3700 4550 3800
Connection ~ 4550 3700
Text GLabel 4550 3800 3    50   Input ~ 0
GND
Wire Wire Line
	7950 1000 7800 1000
Wire Wire Line
	7950 1100 7800 1100
Wire Wire Line
	7950 1200 7800 1200
Wire Wire Line
	7950 1300 7800 1300
Wire Wire Line
	7950 1400 7800 1400
Wire Wire Line
	7950 1500 7800 1500
Wire Wire Line
	7950 1600 7800 1600
Wire Wire Line
	7950 1700 7800 1700
Wire Wire Line
	7950 1800 7800 1800
Wire Wire Line
	7950 1900 7800 1900
Wire Wire Line
	7950 2000 7800 2000
Wire Wire Line
	7950 2100 7800 2100
Wire Wire Line
	7950 2200 7800 2200
Wire Wire Line
	7950 2300 7800 2300
Wire Wire Line
	7950 2400 7800 2400
Wire Wire Line
	7950 2500 7800 2500
Wire Wire Line
	7950 2600 7800 2600
Wire Wire Line
	7950 2700 7800 2700
Wire Wire Line
	7950 2800 7800 2800
Wire Wire Line
	7950 2900 7800 2900
Text GLabel 7800 1000 0    50   Input ~ 0
3.3V
Text GLabel 7800 1100 0    50   Input ~ 0
GND
Wire Wire Line
	9200 5050 9400 5050
Connection ~ 9200 5050
Text GLabel 9400 5050 2    50   Input ~ 0
3.3V
Text GLabel 7800 1200 0    50   Input ~ 0
5.0V
Text GLabel 7800 1300 0    50   Input ~ 0
PB9
Text GLabel 7800 1400 0    50   Input ~ 0
PB8
Text GLabel 7800 1500 0    50   Input ~ 0
PB7
Text GLabel 7800 1600 0    50   Input ~ 0
PB6
Text GLabel 7800 1700 0    50   Input ~ 0
PB5
Text GLabel 7800 1800 0    50   Input ~ 0
PB4
Text GLabel 7800 1900 0    50   Input ~ 0
PB3
Text GLabel 7800 2000 0    50   Input ~ 0
PA15
Text GLabel 7800 2100 0    50   Input ~ 0
PA12
Text GLabel 7800 2200 0    50   Input ~ 0
PA11
Text GLabel 7800 2300 0    50   Input ~ 0
PA10
Text GLabel 7800 2400 0    50   Input ~ 0
PA9
Text GLabel 7800 2500 0    50   Input ~ 0
PA8
Text GLabel 7800 2600 0    50   Input ~ 0
PB15
Text GLabel 7800 2700 0    50   Input ~ 0
PB14
Text GLabel 7800 2800 0    50   Input ~ 0
PB13
Text GLabel 7800 2900 0    50   Input ~ 0
PB12
Wire Notes Line
	700  2350 1850 2350
Wire Notes Line
	1850 2350 1850 700 
Wire Notes Line
	1850 700  700  700 
Wire Notes Line
	700  700  700  2350
Text Notes 950  800  2    50   ~ 10
RESET
Wire Notes Line
	2200 850  2200 2200
Wire Notes Line
	2200 2200 4350 2200
Wire Notes Line
	4350 2200 4350 850 
Wire Notes Line
	4350 850  2200 850 
Text Notes 2500 1000 2    50   ~ 10
BOOT
Wire Notes Line
	4500 850  4500 2200
Text Notes 4700 1000 2    50   ~ 10
LED
Wire Notes Line
	6500 650  6500 3100
Wire Notes Line
	6500 3100 8400 3100
Wire Notes Line
	8400 3100 8400 650 
Wire Notes Line
	8400 650  6500 650 
Text Notes 6800 750  2    50   ~ 10
Header\n
Wire Notes Line
	8100 3350 8100 4450
Wire Notes Line
	8100 4450 10650 4450
Wire Notes Line
	10650 4450 10650 3350
Wire Notes Line
	10650 3350 8100 3350
Text Notes 8850 3500 2    50   ~ 10
Regulator
Wire Wire Line
	9850 1950 9600 1950
Connection ~ 9850 1950
Wire Wire Line
	9850 1700 9850 1950
Wire Wire Line
	9350 1950 9600 1950
Connection ~ 9350 1950
Wire Wire Line
	9350 1700 9350 1950
Connection ~ 9600 1950
Wire Wire Line
	10350 1950 9850 1950
Wire Wire Line
	10350 1700 10350 1950
Wire Wire Line
	8900 1950 9350 1950
Wire Wire Line
	8900 1700 8900 1950
$Comp
L power:GND #PWR013
U 1 1
P 9600 1950
F 0 "#PWR013" H 9600 1700 50  0001 C CNN
F 1 "GND" H 9605 1777 50  0000 C CNN
F 2 "" H 9600 1950 50  0001 C CNN
F 3 "" H 9600 1950 50  0001 C CNN
	1    9600 1950
	1    0    0    -1  
$EndComp
Wire Wire Line
	9850 1150 10350 1150
Connection ~ 9850 1150
Wire Wire Line
	9600 1150 9850 1150
Wire Wire Line
	9850 1400 9850 1150
Wire Wire Line
	9350 1150 9600 1150
Connection ~ 9350 1150
Wire Wire Line
	9350 1400 9350 1150
Connection ~ 9600 1150
Wire Wire Line
	10350 1400 10350 1150
Wire Wire Line
	8900 1150 9350 1150
Wire Wire Line
	8900 1400 8900 1150
$Comp
L power:+3.3V #PWR012
U 1 1
P 9600 1150
F 0 "#PWR012" H 9600 1000 50  0001 C CNN
F 1 "+3.3V" H 9615 1323 50  0000 C CNN
F 2 "" H 9600 1150 50  0001 C CNN
F 3 "" H 9600 1150 50  0001 C CNN
	1    9600 1150
	1    0    0    -1  
$EndComp
$Comp
L Device:C C14
U 1 1
P 10350 1550
F 0 "C14" H 10465 1596 50  0000 L CNN
F 1 "100nf" H 10465 1505 50  0000 L CNN
F 2 "Capacitor_SMD:C_0805_2012Metric_Pad1.15x1.40mm_HandSolder" H 10388 1400 50  0001 C CNN
F 3 "~" H 10350 1550 50  0001 C CNN
	1    10350 1550
	1    0    0    -1  
$EndComp
$Comp
L Device:C C11
U 1 1
P 9850 1550
F 0 "C11" H 9965 1596 50  0000 L CNN
F 1 "100nf" H 9965 1505 50  0000 L CNN
F 2 "Capacitor_SMD:C_0805_2012Metric_Pad1.15x1.40mm_HandSolder" H 9888 1400 50  0001 C CNN
F 3 "~" H 9850 1550 50  0001 C CNN
	1    9850 1550
	1    0    0    -1  
$EndComp
$Comp
L Device:C C9
U 1 1
P 9350 1550
F 0 "C9" H 9465 1596 50  0000 L CNN
F 1 "100nf" H 9465 1505 50  0000 L CNN
F 2 "Capacitor_SMD:C_0805_2012Metric_Pad1.15x1.40mm_HandSolder" H 9388 1400 50  0001 C CNN
F 3 "~" H 9350 1550 50  0001 C CNN
	1    9350 1550
	1    0    0    -1  
$EndComp
$Comp
L Device:C C8
U 1 1
P 8900 1550
F 0 "C8" H 9015 1596 50  0000 L CNN
F 1 "100nf" H 9015 1505 50  0000 L CNN
F 2 "Capacitor_SMD:C_0805_2012Metric_Pad1.15x1.40mm_HandSolder" H 8938 1400 50  0001 C CNN
F 3 "~" H 8900 1550 50  0001 C CNN
	1    8900 1550
	1    0    0    -1  
$EndComp
Text GLabel 1250 3750 0    50   Input ~ 0
OSCOUT
Wire Notes Line
	8700 2250 10800 2250
Wire Notes Line
	10800 2250 10800 850 
Wire Notes Line
	10800 850  8700 850 
Wire Notes Line
	8700 850  8700 2250
Wire Notes Line
	750  2600 750  6500
Wire Notes Line
	750  6500 3150 6500
Wire Notes Line
	3150 6500 3150 2600
Wire Notes Line
	3150 2600 750  2600
Text Notes 1150 2800 2    50   ~ 10
STM32
Wire Notes Line
	3800 2650 3800 4200
Wire Notes Line
	3800 4200 6000 4200
Wire Notes Line
	6000 4200 6000 2650
Wire Notes Line
	6000 2650 3800 2650
Text Notes 5900 2800 2    50   ~ 10
USB port
Wire Notes Line
	3700 6100 7900 6100
Wire Notes Line
	7900 6100 7900 4750
Wire Notes Line
	7900 4750 3700 4750
Wire Notes Line
	3700 4750 3700 6100
Text Notes 4100 4900 2    50   ~ 10
Crystal
Wire Notes Line
	8600 4650 8600 6050
Wire Notes Line
	8600 6050 10700 6050
Wire Notes Line
	10700 6050 10700 4650
Wire Notes Line
	10700 4650 8600 4650
Text Notes 9150 4750 2    50   ~ 10
Programming
$Comp
L Device:R R10
U 1 1
P 5550 1500
F 0 "R10" V 5450 1650 50  0000 C CNN
F 1 "330" V 5434 1500 50  0000 C CNN
F 2 "Resistor_SMD:R_0805_2012Metric_Pad1.15x1.40mm_HandSolder" V 5480 1500 50  0001 C CNN
F 3 "~" H 5550 1500 50  0001 C CNN
	1    5550 1500
	0    1    1    0   
$EndComp
$Comp
L Device:R R11
U 1 1
P 5550 1900
F 0 "R11" V 5450 2050 50  0000 C CNN
F 1 "330" V 5434 1900 50  0000 C CNN
F 2 "Resistor_SMD:R_0805_2012Metric_Pad1.15x1.40mm_HandSolder" V 5480 1900 50  0001 C CNN
F 3 "~" H 5550 1900 50  0001 C CNN
	1    5550 1900
	0    1    1    0   
$EndComp
Wire Wire Line
	5300 1500 5400 1500
Wire Wire Line
	5700 1500 5800 1500
Wire Wire Line
	5300 1900 5400 1900
Wire Wire Line
	5700 1900 5800 1900
Wire Notes Line
	6250 850  6250 2200
Wire Notes Line
	4500 2200 6250 2200
Wire Notes Line
	4500 850  6250 850 
$EndSCHEMATC
